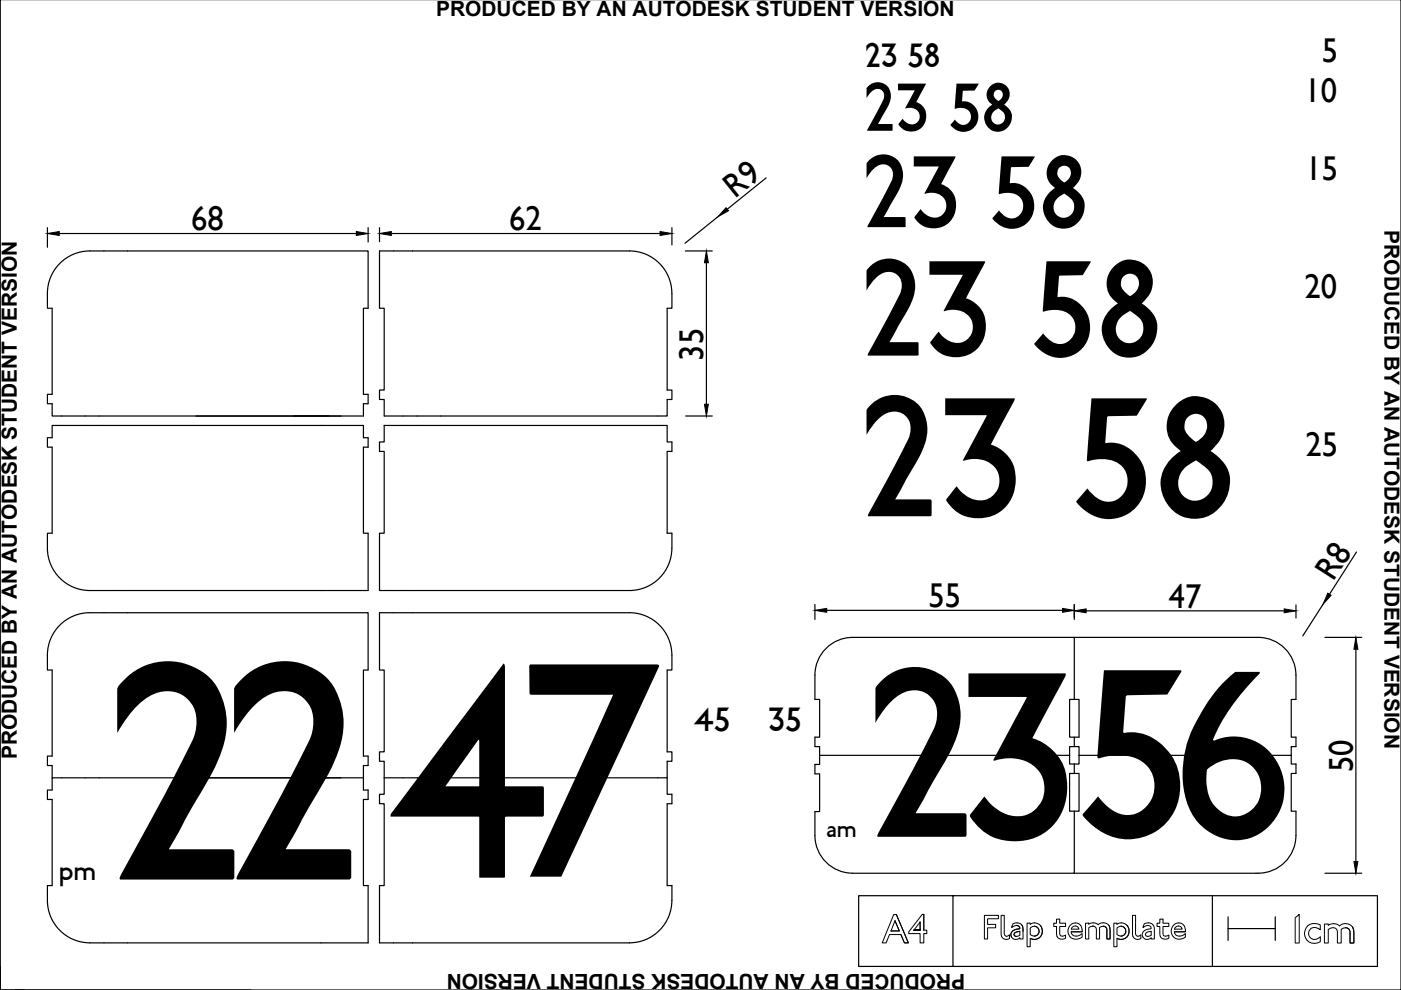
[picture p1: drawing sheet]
<svg xmlns="http://www.w3.org/2000/svg" width="297mm" height="210mm" viewBox="0 0 297 210" stroke-linecap="round" stroke-linejoin="round" font-family="sans-serif">
<!-- layer: 0 -->
<path d="M297 -.1v210h-296.9v-210M.1 204.9v5h5M3.2 209.9h50" fill="none" stroke="#000" stroke-width=".25"/>
<!-- layer: Cut -->
<g fill="none" stroke="#000" stroke-width=".25">
<path d="M162.4 37.7l-8.2 6.7M10.1 48.3v4.1M12.6 49.5h63M19.1 53.2h58.9v12.2h-.9v18.2h.9v2h-.9v2.6h-66v-2.6h-1v-2h1v-18.2h-1a12.6 12.6 0 0 1 1.2-7.7 9 9 0 0 1 7.8-4.5M78 48.3v3M80.5 48.3v2.9M83 49.5h57M142.5 48.3v3.6M145.3 53.2h5.7M149.8 55.7v30M152.2 45.9l-7 5.7M142.4 62.2a9 9 0 0 0-9-9h-52.9v12.2h1v17.3h-1v2h1v3.5h60v-3.5h1v-2h-1v-17.3h1v-3.2"/>
<path d="M145.4 88.2h5.6M142.4 116.2a9 9 0 0 1-9 9h-52.9v-12.1h1v-17.4h-1v-2h1v-3.5h60v3.5h1v2h-1v17.4h1v3.1M287.6 117l-5.7 9M19.1 129.9a9 9 0 0 0-9 9v3.2h1v18.2h-1v2h1v2.6M19.1 129.9h58.9v12.2h-.9v18.2h.9v2h-.9v5.2h.9v2h-.9v18.3h.9v12.1h-58.9M19.1 125.2h58.9v-12.1h-.9v-18.3h.9v-2h-.9v-2.6h-66v2.6h-1v2h1v18.3h-1a12.6 12.6 0 0 0 1.2 7.6 9 9 0 0 0 7.8 4.5M142.4 138.9a9 9 0 0 0-9-9h-52.9v12.2h1v17.3h-1v2h1v3.5M142.5 138.9v3.2h-1v17.3h1v2h-1v3.5h-60M172.8 128.2v3.1M175.3 129.4h50M227.8 135.1h38.5a8 8 0 0 1 8.5 8M227.8 128.2v3.1"/>
<path d="M230.3 129.5h42M274.8 128.3v2.7M280.5 128.1l-4.3 6.7M280.9 135.1h7.8M287.5 137.7v45M172.8 143.1a8 8 0 0 1 8-8h47v13.2M172.8 143.1v5.2h1v8h-1v2h1v1.9M226.8 148.3h2v8h-2zM227.8 158.3h-1v1.9M227.8 158.3h1v1.9M227.8 156.3v2M274.8 143.1v5.2h-1v8h1v2h-1v1.9"/>
<path d="M77.1 164.9h-66v2.6h-1v2h1v18.3h-1a12.6 12.6 0 0 0 1.2 7.6 9 9 0 0 0 7.8 4.5M81.5 164.9v3.5h-1v2h1v17.4h-1v12.1h53M141.5 164.9v3.5h1v2h-1v17.4h1v3.1M173.8 160.2v1.9h-1v2h1v8h-1v5a8 8 0 0 0 8 8h47v-13.1M173.8 160.2h53M226.8 160.2v1.8h1M227.8 164h-1v8h1M227.8 164h1v8h-1M227.8 162v2M228.8 160.2v1.8h-1M228.8 160.2h45M273.8 160.2v1.8h1v2h-1v8h1v5.1a8 8 0 0 1-8 8h-39"/>
<path d="M142.4 190.9a9 9 0 0 1-9 9M280.9 185.1h7.8"/>
</g>
<g fill="#000" stroke="#000" stroke-width=".21">
<path d="M10.1 49.5l2.5-.4v.8zM75.6 49.1l2.4 .4-2.4 .4zM80.5 49.5l2.5-.4v.8zM140 49.1l2.5 .4-2.5 .4zM149.8 53.2l.4 2.5h-.8zM153.9 44l.5 .7-2.2 1.2zM149.4 85.7h.8l-.4 2.5zM172.8 129.4l2.5-.4v.8zM225.3 129l2.5 .4-2.5 .4zM227.8 129.5l2.5-.4v.8zM272.3 129.1l2.5 .4-2.5 .4zM281.5 125.8l.7 .4-1.7 1.9z"/>
<path d="M287.5 135.1l.4 2.6h-.8zM287.1 182.7h.8l-.4 2.4z"/>
</g>
<!-- layer: LetterBox -->
<g fill="none" stroke="#000" stroke-width=".21">
<path d="M189.5 193.9h.6l2.5 6h-.8l-.8-1.8h-2.4l-.7 1.8h-.9zM189.8 195.2l.9 2.2h-1.8zM195.1 195.5v1.7h-1.3h1.3h-1.3zM195.5 193.9h.4v3.3h.6v.7h-.6v2h-.8v-2h-2.4v-.3zM208.7 194.1h3v.7h-2.3v1.2h1.7v.7h-1.7v2.4h-.7zM212.3 194.1h.6v2.5a1.8 1.8 0 0 0 .4 1.9l.7-.3v.8a1.12 1.12 0 0 1-1.2 .1 1.12 1.12 0 0 1-.5-1.1zM214.8 195.9a1.4 1.4 0 0 1 1.6 0 1.4 1.4 0 0 1 .5 1.5v1.7h-.7v-.2a1.09 1.09 0 0 1-1.8-.4 1.09 1.09 0 0 1 1.1-1.5l.7-.1a.78 .78 0 0 0-.5-.7 .78 .78 0 0 0-.9 .3l-.3 .1zM215.2 197.7l1-.2v.8a.68 .68 0 0 1-.7 .3 .68 .68 0 0 1-.5-.6zM217.8 195.7h.6v.3a1.72 1.72 0 0 1 2.6 1.5 1.72 1.72 0 0 1-2.6 1.5v1.7h-.6zM218.4 196.8a1.07 1.07 0 0 1 1.6-.1 1.07 1.07 0 0 1 0 1.5 1.07 1.07 0 0 1-1.6-.1zM224 194.9h.7v.8h1.2v.7l-1.2 .1 .1 1.8 .4 .2 .7-.2v.6a1.18 1.18 0 0 1-1.3 .1 1.18 1.18 0 0 1-.6-1.1v-1.5h-.6v-.7h.6zM227 196.1a1.44 1.44 0 0 1 1.8-.2 1.44 1.44 0 0 1 .6 1.7h-2.3a1.27 1.27 0 0 0 1 .9 1.27 1.27 0 0 0 1.3-.5v.7a1.79 1.79 0 0 1-2.5-.1 1.79 1.79 0 0 1 .1-2.5z"/>
<path d="M227.4 196.5l.6-.2 .4 .1 .4 .6h-1.7zM230.2 195.8l.6-.1v.2a1.63 1.63 0 0 1 2 .2 1.51 1.51 0 0 1 1.8-.3 1.51 1.51 0 0 1 .8 1.6v1.7h-.7v-2.1a.88 .88 0 0 0-.7-.6 .88 .88 0 0 0-.9 .3v2.4h-.6l-.1-.6a2.1 2.1 0 0 0-.3-2l-.7-.1-.6 .3v2.4h-.6zM236.2 195.7h.6v.3a1.72 1.72 0 0 1 2.6 1.5 1.72 1.72 0 0 1-2.6 1.5v1.7h-.6zM236.8 196.8a1.07 1.07 0 0 1 1.6-.1 1.07 1.07 0 0 1 0 1.5 1.07 1.07 0 0 1-1.6-.1zM240.1 194.1h.7v3.5a.64 .64 0 0 0 .2 .8 .64 .64 0 0 0 .9-.2v.8a1.12 1.12 0 0 1-1.2 .1 1.12 1.12 0 0 1-.6-1.1zM242.6 195.9a1.4 1.4 0 0 1 1.6 0 1.4 1.4 0 0 1 .5 1.5v1.7h-.6v-.2a1.09 1.09 0 0 1-1.8-.4 1.09 1.09 0 0 1 1-1.5l.7-.1a.78 .78 0 0 0-.5-.7 .78 .78 0 0 0-.9 .3l-.3 .1zM243 197.7l1.1-.2v.8a.68 .68 0 0 1-.8 .3 .68 .68 0 0 1-.4-.6zM245.9 194.9h.7v.8h1.2v.7l-1.2 .1 .1 1.8 .4 .2 .7-.2v.6a1.18 1.18 0 0 1-1.3 .1 1.18 1.18 0 0 1-.6-1.1v-1.5h-.6v-.7h.6zM248.9 196.1a1.44 1.44 0 0 1 1.8-.2 1.44 1.44 0 0 1 .6 1.7h-2.3a1.27 1.27 0 0 0 1 .9 1.27 1.27 0 0 0 1.3-.5v.7a1.78 1.78 0 0 1-2.5-.1 1.78 1.78 0 0 1 .1-2.5zM249.3 196.5l.6-.2 .4 .1 .3 .6h-1.6zM274.6 194.6l.9-.7-.1 6h-.8zM277.3 196.2a2.43 2.43 0 0 1 2.6-.1v1a1.36 1.36 0 0 0-1.8-.3 1.36 1.36 0 0 0-.5 1.8 1.43 1.43 0 0 0 2.3 0v1a2.15 2.15 0 0 1-2.9-.4 2.15 2.15 0 0 1 .3-3z"/>
<path d="M280.8 195.9h.8v.3a1.97 1.97 0 0 1 2.4 .1 1.81 1.81 0 0 1 2.1-.3 1.81 1.81 0 0 1 .9 1.9v2h-.7l-.1-2.4a1.07 1.07 0 0 0-.8-.8 1.07 1.07 0 0 0-1 .3v2.9h-.8v-2.1a1.06 1.06 0 0 0-.7-1.1 1.06 1.06 0 0 0-1.3 .4v2.8h-.8z"/>
</g>
<path d="M202 189.9h-19.9v15h19.9M202 189.9h90v15h-90zM257 189.9v15M260.4 196.9h10M260.4 194.4v5M270.4 194.4v5" fill="none" stroke="#000" stroke-width=".25"/>
<g font-size="68.2">
<text x="22.3" y="186.5">2</text>
<text x="82.2" y="186.1">47</text>
</g>
<text font-size="53" x="183.6" y="177.4">2356</text>
<text font-size="37.9" x="182.3" y="109.5">23 58</text>
<text font-size="30.3" x="182.6" y="75.4">23 58</text>
<text font-size="22.7" x="182.9" y="48.2">23 58</text>
<text font-size="15.1" x="183.2" y="27.7">23 58</text>
<g font-size="7.6">
<text x="183.4" y="14.1">23 58</text>
<text x="147.1" y="155">45</text>
<text x="162.9" y="155">35</text>
</g>
<g font-size="7.3">
<text x="280.2" y="13.2">5</text>
<text x="276.5" y="21.5">10</text>
<text x="276.8" y="38.2">15</text>
<text x="155.8" y="42.2" transform="rotate(-39 155.8 42.2)">R9</text>
<text x="40.6" y="48.8">68</text>
<text x="108" y="48.8">62</text>
<text x="276.5" y="63.2">20</text>
<text x="149.1" y="76.4" transform="rotate(-90 149.1 76.4)">35</text>
<text x="276.8" y="96.6">25</text>
<text x="282.7" y="123.4" transform="rotate(-57 282.7 123.4)">R8</text>
<text x="196.9" y="128.7">55</text>
<text x="247.8" y="128.8">47</text>
<text x="286.8" y="163.7" transform="rotate(-90 286.8 163.7)">50</text>
</g>
<text font-size="6.1" x="12.4" y="186.5">pm</text>
<text font-size="5.3" x="175.2" y="177.4">am</text>
<g font-size="4.4">
<text x="92.5" y="3.4">PRODUCED BY AN AUTODESK STUDENT VERSION</text>
<text x="293.6" y="48.8" transform="rotate(90 293.6 48.8)">PRODUCED BY AN AUTODESK STUDENT VERSION</text>
<text x="3.5" y="161" transform="rotate(-90 3.5 161)">PRODUCED BY AN AUTODESK STUDENT VERSION</text>
<text x="204.6" y="206.4" transform="rotate(180 204.6 206.4)">PRODUCED BY AN AUTODESK STUDENT VERSION</text>
</g>
</svg>
